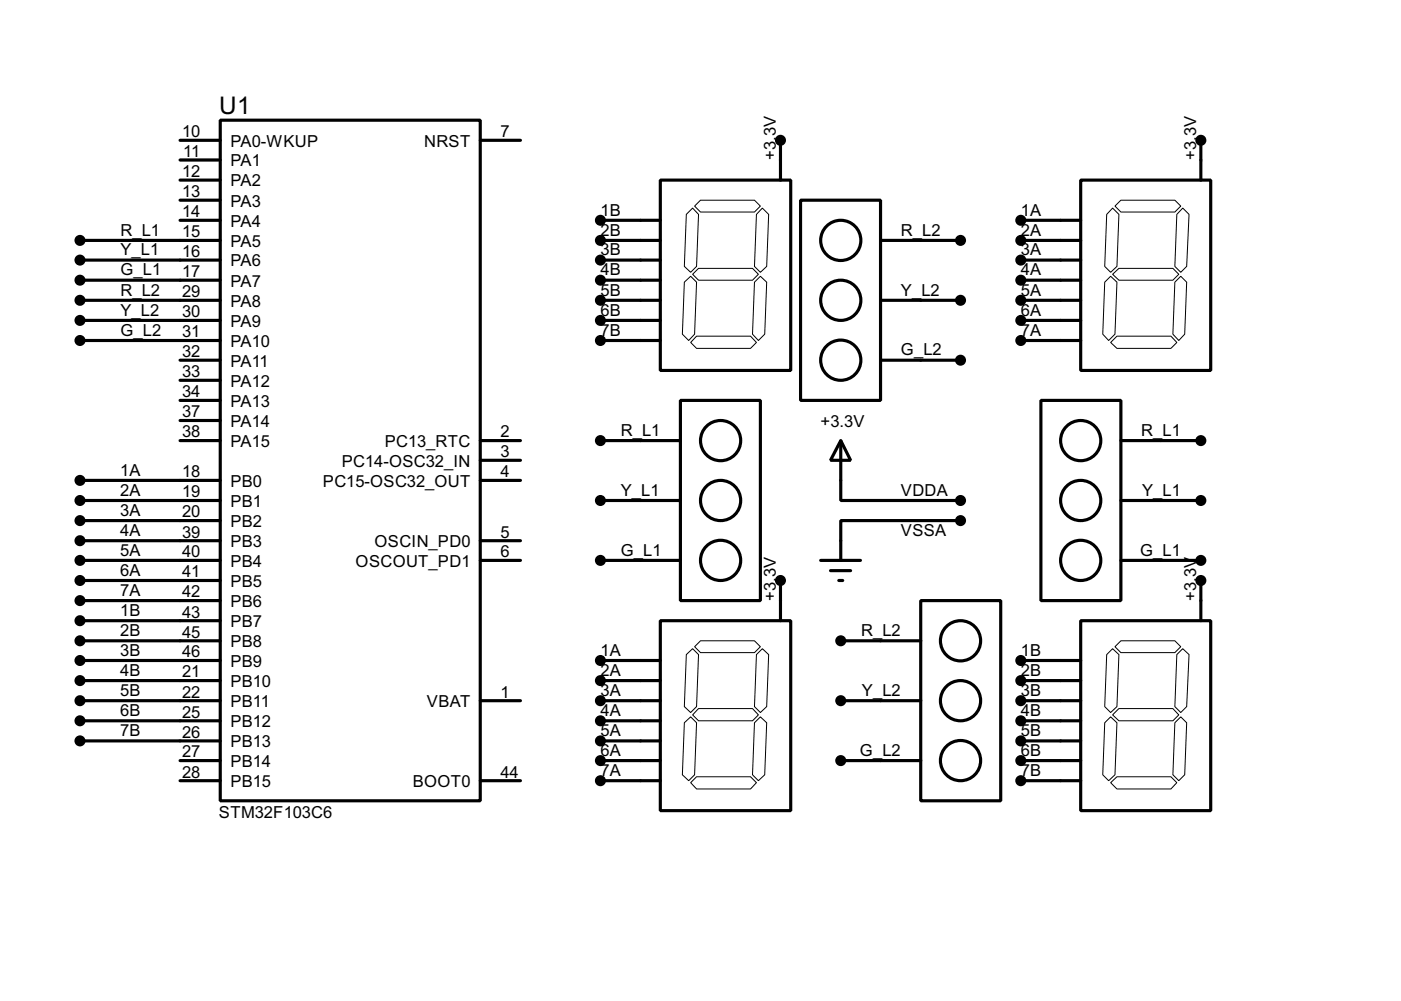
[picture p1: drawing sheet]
<svg xmlns="http://www.w3.org/2000/svg" width="178mm" height="127mm" viewBox="0 0 178 127" stroke-linecap="round" stroke-linejoin="round" font-family="sans-serif">
<g fill="none" stroke="#000" stroke-width=".4">
<path d="M22.9 17.8h5.1M28 15.3h33v86.3h-33zM61 17.8h5.1M99.1 17.8v5.1M152.4 17.8v5.1M10.2 30.5h17.8M10.2 33h17.8M10.2 35.6h17.8M10.2 38.1h17.8M22.9 28h5.1M22.9 22.9h5.1M22.9 20.3h5.1"/>
<path d="M22.9 25.4h5.1M76.2 30.5h7.6M76.2 33h7.6M76.2 35.6h7.6M76.2 38.1h7.6M76.2 28h7.6M83.8 22.9h16.6v24.1h-16.6zM101.6 25.4h10.2v25.4h-10.2zM111.8 30.5h10.1M111.8 38.1h10.1M129.6 30.5h7.6M129.6 33h7.6"/>
<path d="M129.6 35.6h7.6M129.6 38.1h7.6M129.6 28h7.6M137.2 22.9h16.5v24.1h-16.5zM10.2 40.7h17.8M10.2 43.2h17.8M22.9 55.9h5.1M22.9 45.7h5.1M22.9 48.3h5.1M22.9 50.8h5.1M22.9 53.4h5.1M61 55.9h5.1"/>
<path d="M61 58.4h5.1M76.2 40.7h7.6M76.2 43.2h7.6M76.2 55.9h10.2M86.4 50.8h10.1v25.4h-10.1zM106.7 55.9l1.3 2.5h-2.6zM106.7 55.9v7.6h15.2M111.8 45.7h10.1M129.6 40.7h7.6M129.6 43.2h7.6M132.1 50.8h10.2v25.4h-10.2zM142.3 55.9h10.1"/>
<path d="M10.2 63.5h17.8M10.2 71.1h17.8M10.2 61h17.8M10.2 66.1h17.8M10.2 68.6h17.8M10.2 73.7h17.8M10.2 76.2h17.8M10.2 78.8h17.8M61 71.1h5.1M61 61h5.1M61 68.6h5.1M76.2 63.5h10.2"/>
<path d="M76.2 71.1h10.2M83.8 78.8h16.6v24.1h-16.6zM99.1 73.7v5.1M104.2 71.1h5M105.4 72.4h2.6M106.5 73.7h.5M116.9 76.2h10.1v25.4h-10.1zM121.9 66.1h-15.2v5M137.2 78.8h16.5v24.1h-16.5zM142.3 63.5h10.1M142.3 71.1h10.1M152.4 73.7v5.1"/>
<path d="M10.2 81.3h17.8M10.2 88.9h17.8M10.2 83.8h17.8M10.2 86.4h17.8M10.2 91.5h17.8M10.2 94h17.8M22.9 96.5h5.1M22.9 99.1h5.1M61 88.9h5.1M61 99.1h5.1M76.2 88.9h7.6M76.2 96.5h7.6"/>
<path d="M76.2 83.8h7.6M76.2 86.4h7.6M76.2 91.5h7.6M76.2 94h7.6M76.2 99.1h7.6M106.7 81.3h10.2M106.7 88.9h10.2M106.7 96.5h10.2M129.6 88.9h7.6M129.6 96.5h7.6M129.6 83.8h7.6M129.6 86.4h7.6"/>
<path d="M129.6 91.5h7.6M129.6 94h7.6M129.6 99.1h7.6"/>
<circle cx="106.7" cy="30.5" r="2.55"/>
<circle cx="106.7" cy="38.1" r="2.55"/>
<circle cx="91.4" cy="55.9" r="2.55"/>
<circle cx="106.7" cy="45.7" r="2.55"/>
<circle cx="137.1" cy="55.9" r="2.55"/>
<circle cx="91.4" cy="71.1" r="2.55"/>
<circle cx="91.4" cy="63.5" r="2.55"/>
<circle cx="137.1" cy="63.5" r="2.55"/>
<circle cx="137.1" cy="71.1" r="2.55"/>
<circle cx="121.9" cy="81.3" r="2.55"/>
<circle cx="121.9" cy="88.9" r="2.55"/>
<circle cx="121.9" cy="96.5" r="2.55"/>
</g>
<g fill="#000" stroke="#000" stroke-width=".4">
<circle cx="99" cy="17.8" r=".5"/>
<circle cx="152.4" cy="17.8" r=".5"/>
<circle cx="10.1" cy="30.5" r=".5"/>
<circle cx="10.1" cy="33" r=".5"/>
<circle cx="10.1" cy="35.6" r=".5"/>
<circle cx="10.1" cy="38.1" r=".5"/>
<circle cx="76.2" cy="35.6" r=".5"/>
<circle cx="76.2" cy="38.1" r=".5"/>
<circle cx="76.2" cy="33" r=".5"/>
<circle cx="76.2" cy="28" r=".5"/>
<circle cx="76.2" cy="30.5" r=".5"/>
<circle cx="121.9" cy="30.5" r=".5"/>
<circle cx="121.9" cy="38.1" r=".5"/>
<circle cx="129.5" cy="35.6" r=".5"/>
<circle cx="129.5" cy="38.1" r=".5"/>
<circle cx="129.5" cy="30.5" r=".5"/>
<circle cx="129.5" cy="33" r=".5"/>
<circle cx="129.5" cy="28" r=".5"/>
<circle cx="10.1" cy="40.7" r=".5"/>
<circle cx="10.1" cy="43.2" r=".5"/>
<circle cx="76.2" cy="40.7" r=".5"/>
<circle cx="76.2" cy="43.2" r=".5"/>
<circle cx="76.2" cy="55.9" r=".5"/>
<circle cx="121.9" cy="45.7" r=".5"/>
<circle cx="129.5" cy="40.7" r=".5"/>
<circle cx="129.5" cy="43.2" r=".5"/>
<circle cx="152.4" cy="55.9" r=".5"/>
<circle cx="10.1" cy="68.6" r=".5"/>
<circle cx="10.1" cy="66.1" r=".5"/>
<circle cx="10.1" cy="71.1" r=".5"/>
<circle cx="10.1" cy="78.8" r=".5"/>
<circle cx="10.1" cy="76.2" r=".5"/>
<circle cx="10.1" cy="63.5" r=".5"/>
<circle cx="10.1" cy="61" r=".5"/>
<circle cx="10.1" cy="73.7" r=".5"/>
<circle cx="76.2" cy="71.1" r=".5"/>
<circle cx="76.2" cy="63.5" r=".5"/>
<circle cx="99" cy="73.7" r=".5"/>
<circle cx="121.9" cy="66.1" r=".5"/>
<circle cx="121.9" cy="63.5" r=".5"/>
<circle cx="152.4" cy="63.5" r=".5"/>
<circle cx="152.4" cy="73.7" r=".5"/>
<circle cx="152.4" cy="71.1" r=".5"/>
<circle cx="10.1" cy="83.8" r=".5"/>
<circle cx="10.1" cy="81.3" r=".5"/>
<circle cx="10.1" cy="86.4" r=".5"/>
<circle cx="10.1" cy="88.9" r=".5"/>
<circle cx="10.1" cy="94" r=".5"/>
<circle cx="10.1" cy="91.5" r=".5"/>
<circle cx="76.2" cy="96.5" r=".5"/>
<circle cx="76.2" cy="83.8" r=".5"/>
<circle cx="76.2" cy="86.4" r=".5"/>
<circle cx="76.2" cy="99.1" r=".5"/>
<circle cx="76.2" cy="94" r=".5"/>
<circle cx="76.2" cy="88.9" r=".5"/>
<circle cx="76.2" cy="91.5" r=".5"/>
<circle cx="106.7" cy="96.5" r=".5"/>
<circle cx="106.7" cy="88.9" r=".5"/>
<circle cx="106.7" cy="81.3" r=".5"/>
<circle cx="129.5" cy="96.5" r=".5"/>
<circle cx="129.5" cy="83.8" r=".5"/>
<circle cx="129.5" cy="94" r=".5"/>
<circle cx="129.5" cy="88.9" r=".5"/>
<circle cx="129.5" cy="99.1" r=".5"/>
<circle cx="129.5" cy="91.5" r=".5"/>
<circle cx="129.5" cy="86.4" r=".5"/>
</g>
<g fill="none" stroke="#000" stroke-width=".13">
<path d="M86.9 35.8l.8-.7 .7 .7-.2 6.6-.8 .8-.8-.8zM87.1 27.2l.8-.8 .8 .8-.3 6.6-.7 .8-.8-.8zM88.2 26.2l.7-.8h6.9l.7 .8-.7 .7h-6.9zM88.7 34.1h6.8l.8 .7-.8 .8h-6.8l-.8-.8zM95.8 35.8l.7-.7 .8 .7-.2 6.6-.8 .8-.8-.8zM96.8 26.4l.8 .8-.3 6.6-.8 .8-.7-.8 .2-6.6zM141 35.1l.8 .7-.3 6.6-.8 .8-.7-.8 .2-6.6zM141.2 26.4l.8 .8-.2 6.6-.8 .8-.8-.8 .3-6.6zM141.2 34.8l.8-.7h6.9l.7 .7-.7 .8h-6.9zM142.3 25.4h6.8l.8 .8-.8 .7h-6.8l-.8-.7zM149.1 35.8l.8-.7 .7 .7-.2 6.6-.8 .8-.7-.8zM150.1 26.4l.8 .8-.3 6.6-.7 .8-.8-.8 .3-6.6z"/>
<path d="M88.4 42.7h6.9l.7 .8-.7 .7h-6.9l-.7-.7zM141 43.5l.8-.8h6.8l.8 .8-.8 .7h-6.8zM86.9 91.7l.8-.7 .7 .7-.2 6.6-.8 .8-.8-.8zM87.1 83.1l.8-.8 .8 .8-.3 6.6-.7 .7-.8-.7zM87.7 99.3l.7-.7h6.9l.7 .7-.7 .8h-6.9zM88.2 82.1l.7-.8h6.9l.7 .8-.7 .7h-6.9zM88.7 89.9h6.8l.8 .8-.8 .8h-6.8l-.8-.8zM95.8 91.7l.7-.7 .8 .7-.2 6.6-.8 .8-.8-.8zM96 83.1l.8-.8 .8 .8-.3 6.6-.8 .7-.7-.7zM140.5 83.1l.7-.8 .8 .8-.2 6.6-.8 .7-.8-.7zM141 99.3l.8-.7h6.8l.8 .7-.8 .8h-6.8zM141 91l.8 .7-.3 6.6-.8 .8-.7-.8 .2-6.6z"/>
<path d="M142 89.9h6.9l.7 .8-.7 .8h-6.9l-.8-.8zM142.3 81.3h6.8l.8 .8-.8 .7h-6.8l-.8-.7zM149.1 91.7l.8-.7 .7 .7-.2 6.6-.8 .8-.7-.8zM149.4 83.1l.7-.8 .8 .8-.3 6.6-.7 .7-.8-.7z"/>
</g>
<text font-size="3.5" x="27.8" y="14.5">U1</text>
<g font-size="2.4">
<text x="23.1" y="17.4">10</text>
<text x="63.5" y="17.4">7</text>
<text x="23.1" y="22.4">12</text>
<text x="23.3" y="19.9">11</text>
<text x="29.2" y="18.6">PA0-WKUP</text>
<text x="29.2" y="23.6">PA2</text>
<text x="29.2" y="21.1">PA1</text>
<text x="53.8" y="18.6">NRST</text>
<text x="98.5" y="20.3" transform="rotate(-90 98.5 20.3)">+3.3V</text>
<text x="151.8" y="20.3" transform="rotate(-90 151.8 20.3)">+3.3V</text>
<text x="15.3" y="29.9">R_L1</text>
<text x="23.1" y="25">13</text>
<text x="23.1" y="27.5">14</text>
<text x="29.2" y="26.2">PA3</text>
<text x="29.2" y="28.8">PA4</text>
<text x="76.2" y="27.3">1B</text>
<text x="76.2" y="29.9">2B</text>
<text x="114.3" y="29.9">R_L2</text>
<text x="129.6" y="27.3">1A</text>
<text x="129.6" y="29.9">2A</text>
<text x="15.3" y="32.4">Y_L1</text>
<text x="15.3" y="34.9">G_L1</text>
<text x="23.1" y="30.1">15</text>
<text x="23.1" y="32.6">16</text>
<text x="23.1" y="35.2">17</text>
<text x="29.2" y="31.3">PA5</text>
<text x="29.2" y="33.8">PA6</text>
<text x="76.2" y="32.4">3B</text>
<text x="76.2" y="34.9">4B</text>
<text x="129.6" y="32.4">3A</text>
<text x="129.6" y="34.9">4A</text>
<text x="15.3" y="37.5">R_L2</text>
<text x="15.3" y="40">Y_L2</text>
<text x="23.1" y="37.7">29</text>
<text x="23.1" y="40.2">30</text>
<text x="29.2" y="36.3">PA7</text>
<text x="29.2" y="38.9">PA8</text>
<text x="29.2" y="41.5">PA9</text>
<text x="76.2" y="37.5">5B</text>
<text x="76.2" y="40">6B</text>
<text x="114.3" y="37.5">Y_L2</text>
<text x="129.6" y="37.5">5A</text>
<text x="129.6" y="40">6A</text>
<text x="15.3" y="42.6">G_L2</text>
<text x="23.1" y="42.8">31</text>
<text x="23.1" y="45.3">32</text>
<text x="23.1" y="47.9">33</text>
<text x="29.2" y="44">PA10</text>
<text x="29.2" y="46.5">PA11</text>
<text x="76.2" y="42.6">7B</text>
<text x="114.3" y="45.1">G_L2</text>
<text x="129.6" y="42.6">7A</text>
<text x="23.1" y="50.4">34</text>
<text x="23.1" y="53">37</text>
<text x="29.2" y="49.1">PA12</text>
<text x="29.2" y="51.6">PA13</text>
<text x="23.1" y="55.5">38</text>
<text x="29.2" y="54.2">PA14</text>
<text x="29.2" y="56.7">PA15</text>
<text x="43.4" y="59.2">PC14-OSC32_IN</text>
<text x="48.8" y="56.7">PC13_RTC</text>
<text x="63.5" y="55.5">2</text>
<text x="63.5" y="58">3</text>
<text x="78.8" y="55.3">R_L1</text>
<text x="104.2" y="54.2">+3.3V</text>
<text x="144.8" y="55.3">R_L1</text>
<text x="15.3" y="60.4">1A</text>
<text x="15.3" y="62.9">2A</text>
<text x="15.3" y="65.5">3A</text>
<text x="23.1" y="60.6">18</text>
<text x="23.1" y="63.1">19</text>
<text x="23.1" y="65.7">20</text>
<text x="29.2" y="61.8">PB0</text>
<text x="29.2" y="64.3">PB1</text>
<text x="41" y="61.8">PC15-OSC32_OUT</text>
<text x="63.5" y="60.6">4</text>
<text x="78.8" y="62.9">Y_L1</text>
<text x="114.3" y="62.9">VDDA</text>
<text x="144.9" y="62.9">Y_L1</text>
<text x="15.3" y="68">4A</text>
<text x="15.3" y="70.5">5A</text>
<text x="23.1" y="68.2">39</text>
<text x="23.1" y="70.7">40</text>
<text x="29.2" y="66.9">PB2</text>
<text x="29.2" y="69.4">PB3</text>
<text x="29.2" y="71.9">PB4</text>
<text x="45.1" y="71.9">OSCOUT_PD1</text>
<text x="47.5" y="69.4">OSCIN_PD0</text>
<text x="63.5" y="68.2">5</text>
<text x="63.5" y="70.7">6</text>
<text x="78.8" y="70.5">G_L1</text>
<text x="114.3" y="68">VSSA</text>
<text x="144.7" y="70.5">G_L1</text>
<text x="15.3" y="73.1">6A</text>
<text x="15.3" y="75.6">7A</text>
<text x="23.1" y="73.3">41</text>
<text x="23.1" y="75.8">42</text>
<text x="29.2" y="74.5">PB5</text>
<text x="29.2" y="77">PB6</text>
<text x="98.5" y="76.2" transform="rotate(-90 98.5 76.2)">+3.3V</text>
<text x="151.8" y="76.2" transform="rotate(-90 151.8 76.2)">+3.3V</text>
<text x="15.3" y="78.2">1B</text>
<text x="15.3" y="80.7">2B</text>
<text x="15.3" y="83.2">3B</text>
<text x="23.1" y="80.9">45</text>
<text x="23.1" y="83.4">46</text>
<text x="23.1" y="78.4">43</text>
<text x="29.2" y="82.1">PB8</text>
<text x="29.2" y="79.6">PB7</text>
<text x="76.2" y="83.2">1A</text>
<text x="109.3" y="80.7">R_L2</text>
<text x="129.6" y="83.2">1B</text>
<text x="15.3" y="85.8">4B</text>
<text x="15.3" y="88.3">5B</text>
<text x="23.1" y="86">21</text>
<text x="23.1" y="88.5">22</text>
<text x="29.2" y="84.6">PB9</text>
<text x="29.2" y="87.2">PB10</text>
<text x="29.2" y="89.7">PB11</text>
<text x="54.2" y="89.7">VBAT</text>
<text x="63.5" y="88.5">1</text>
<text x="76.2" y="85.8">2A</text>
<text x="76.2" y="88.3">3A</text>
<text x="109.4" y="88.3">Y_L2</text>
<text x="129.6" y="85.8">2B</text>
<text x="129.6" y="88.3">3B</text>
<text x="15.3" y="90.8">6B</text>
<text x="15.3" y="93.4">7B</text>
<text x="23.1" y="91.1">25</text>
<text x="23.1" y="93.6">26</text>
<text x="29.2" y="92.3">PB12</text>
<text x="29.2" y="94.8">PB13</text>
<text x="76.2" y="90.8">4A</text>
<text x="76.2" y="93.4">5A</text>
<text x="76.2" y="95.9">6A</text>
<text x="109.1" y="95.9">G_L2</text>
<text x="129.6" y="90.8">4B</text>
<text x="129.6" y="93.4">5B</text>
<text x="129.6" y="95.9">6B</text>
<text x="23.1" y="96.1">27</text>
<text x="23.1" y="98.7">28</text>
<text x="29.2" y="97.3">PB14</text>
<text x="29.2" y="99.9">PB15</text>
<text x="52.4" y="99.9">BOOT0</text>
<text x="63.5" y="98.7">44</text>
<text x="76.2" y="98.5">7A</text>
<text x="129.6" y="98.5">7B</text>
<text x="27.8" y="103.8">STM32F103C6</text>
</g>
</svg>
